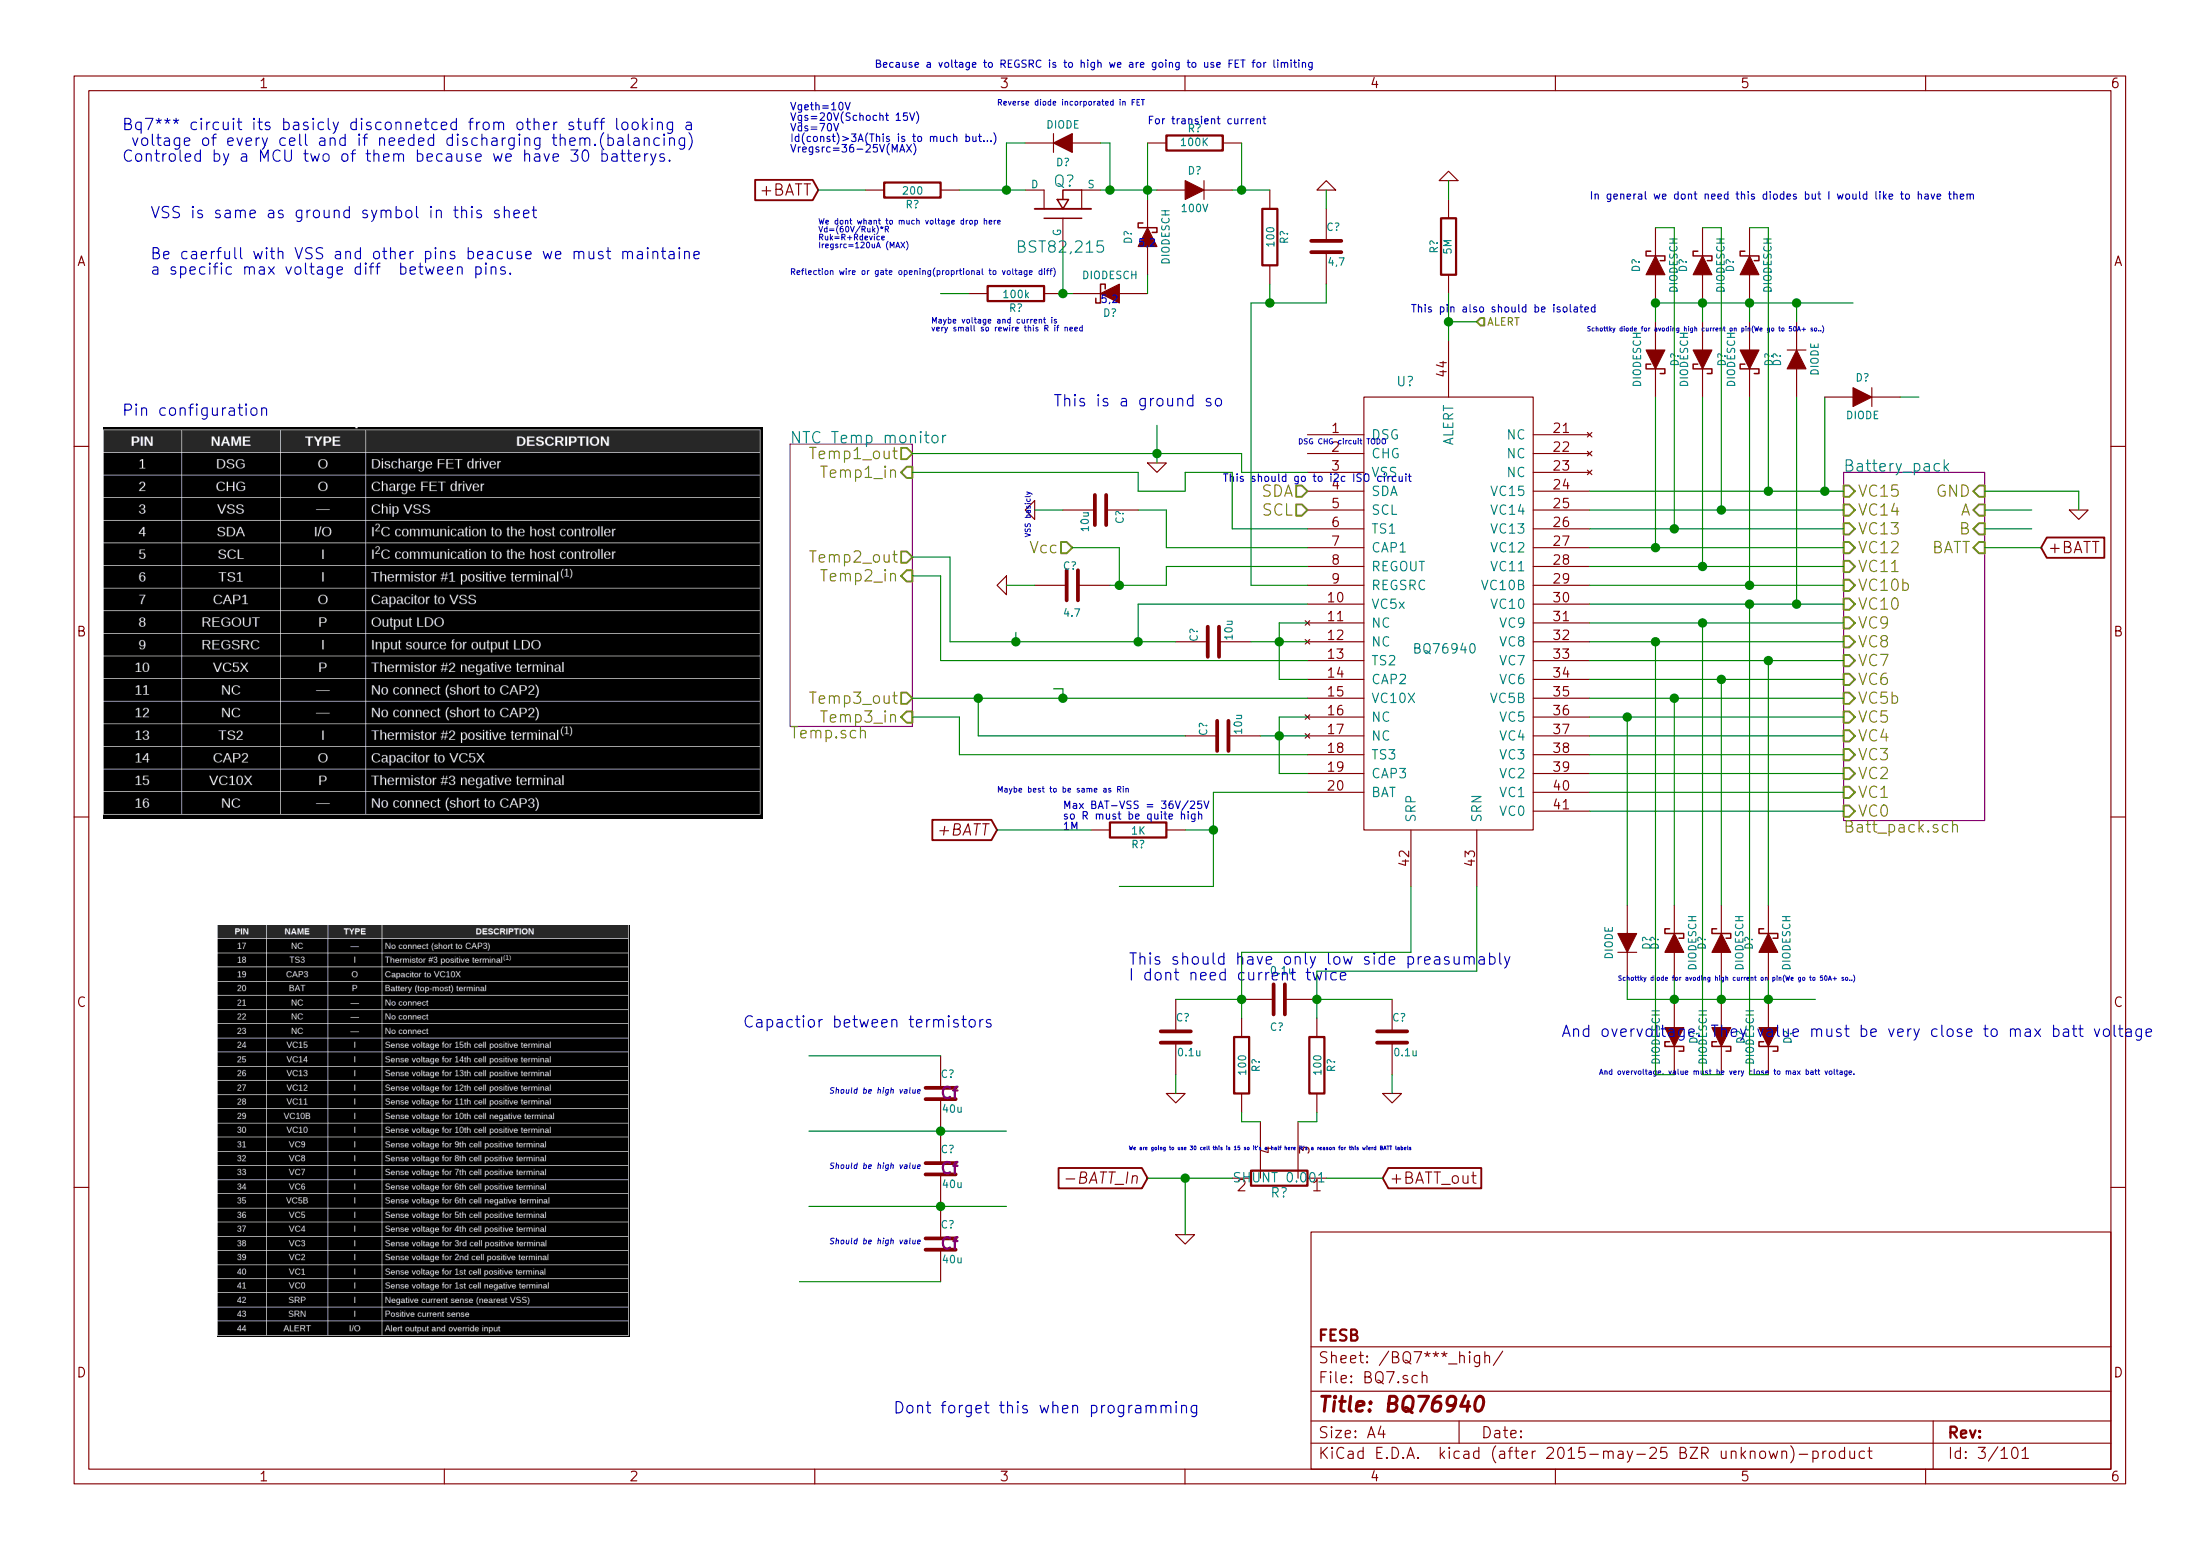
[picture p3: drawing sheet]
EESchema Schematic File Version 2
LIBS:iso5500
LIBS:crf_1
LIBS:BQ76940
LIBS:power
LIBS:device
LIBS:transistors
LIBS:conn
LIBS:linear
LIBS:regul
LIBS:74xx
LIBS:cmos4000
LIBS:adc-dac
LIBS:memory
LIBS:xilinx
LIBS:microcontrollers
LIBS:dsp
LIBS:microchip
LIBS:analog_switches
LIBS:motorola
LIBS:texas
LIBS:intel
LIBS:audio
LIBS:interface
LIBS:digital-audio
LIBS:philips
LIBS:display
LIBS:cypress
LIBS:siliconi
LIBS:opto
LIBS:atmel
LIBS:contrib
LIBS:valves
LIBS:BMS-cache
EELAYER 25 0
EELAYER END
$Descr A4 11693 8268
encoding utf-8
Sheet 3 101
Title "BQ76940"
Date ""
Rev ""
Comp "FESB"
Comment1 ""
Comment2 ""
Comment3 ""
Comment4 ""
$EndDescr
Text Notes 650  850  0    60   ~ 0
Bq7*** circuit its basicly disconnetced from other stuff looking a\n voltage of every cell and if needed discharging them.(balancing)\nControled by a MCU two of them because we have 30 batterys.
Text Notes 650  2200 0    60   ~ 0
Pin configuration\n
Text Notes 4750 7500 0    60   ~ 0
Dont forget this when programming
$Sheet
S 4200 2350 650  1500
U 55844E2F
F0 "NTC Temp monitor" 60
F1 "Temp.sch" 60
F2 "Temp1_in" I R 4850 2500 60 
F3 "Temp2_in" I R 4850 3050 60 
F4 "Temp3_in" I R 4850 3800 60 
F5 "Temp1_out" O R 4850 2400 60 
F6 "Temp2_out" O R 4850 2950 60 
F7 "Temp3_out" O R 4850 3700 60 
$EndSheet
$Comp
L R R?
U 1 1
P 7700 1300
F 0 "R?" V 7780 1300 40  0000 C CNN
F 1 "5M" V 7707 1301 40  0000 C CNN
F 2 "" V 7630 1300 30  0000 C CNN
F 3 "" H 7700 1300 30  0000 C CNN
	1    7700 1300
	-1   0    0    1   
$EndComp
$Comp
L GND #PWR05
U 1 1
P 7700 950
F 0 "#PWR05" H 7700 950 30  0001 C CNN
F 1 "GND" H 7700 880 30  0001 C CNN
F 2 "" H 7700 950 60  0000 C CNN
F 3 "" H 7700 950 60  0000 C CNN
	1    7700 950 
	-1   0    0    1   
$EndComp
Text GLabel 7350 6250 2    60   Input ~ 0
+BATT_out
$Comp
L C C?
U 1 1
P 6800 5300
F 0 "C?" V 6950 5250 40  0000 L CNN
F 1 "0.1u" V 6650 5250 40  0000 L CNN
F 2 "" H 6838 5150 30  0000 C CNN
F 3 "" H 6800 5300 60  0000 C CNN
	1    6800 5300
	0    1    1    0   
$EndComp
$Comp
L BQ76940 U?
U 1 1
P 7700 3250
F 0 "U?" H 7470 4480 50  0000 C CNN
F 1 "BQ76940" H 7680 3060 50  0000 C CNN
F 2 "MODULE" H 7740 4050 50  0001 C CNN
F 3 "DOCUMENTATION" H 7650 1680 50  0001 C CNN
	1    7700 3250
	1    0    0    -1  
$EndComp
$Comp
L SHUNT R?
U 1 1
P 6800 6250
F 0 "R?" V 6880 6250 50  0000 C CNN
F 1 "SHUNT 0.001" V 6800 6250 50  0000 C CNN
F 2 "" H 6800 6250 60  0000 C CNN
F 3 "" H 6800 6250 60  0000 C CNN
	1    6800 6250
	0    1    1    0   
$EndComp
$Comp
L R R?
U 1 1
P 6600 5650
F 0 "R?" V 6680 5650 40  0000 C CNN
F 1 "100" V 6607 5651 40  0000 C CNN
F 2 "" V 6530 5650 30  0000 C CNN
F 3 "" H 6600 5650 30  0000 C CNN
	1    6600 5650
	1    0    0    -1  
$EndComp
$Comp
L R R?
U 1 1
P 7000 5650
F 0 "R?" V 7080 5650 40  0000 C CNN
F 1 "100" V 7007 5651 40  0000 C CNN
F 2 "" V 6930 5650 30  0000 C CNN
F 3 "" H 7000 5650 30  0000 C CNN
	1    7000 5650
	1    0    0    -1  
$EndComp
$Comp
L C C?
U 1 1
P 6250 5500
F 0 "C?" H 6250 5600 40  0000 L CNN
F 1 "0.1u" H 6256 5415 40  0000 L CNN
F 2 "" H 6288 5350 30  0000 C CNN
F 3 "" H 6250 5500 60  0000 C CNN
	1    6250 5500
	1    0    0    -1  
$EndComp
$Comp
L C C?
U 1 1
P 7400 5500
F 0 "C?" H 7400 5600 40  0000 L CNN
F 1 "0.1u" H 7406 5415 40  0000 L CNN
F 2 "" H 7438 5350 30  0000 C CNN
F 3 "" H 7400 5500 60  0000 C CNN
	1    7400 5500
	1    0    0    -1  
$EndComp
$Comp
L GND #PWR09
U 1 1
P 6250 5800
F 0 "#PWR09" H 6250 5800 30  0001 C CNN
F 1 "GND" H 6250 5730 30  0001 C CNN
F 2 "" H 6250 5800 60  0000 C CNN
F 3 "" H 6250 5800 60  0000 C CNN
	1    6250 5800
	1    0    0    -1  
$EndComp
$Comp
L GND #PWR010
U 1 1
P 7400 5800
F 0 "#PWR010" H 7400 5800 30  0001 C CNN
F 1 "GND" H 7400 5730 30  0001 C CNN
F 2 "" H 7400 5800 60  0000 C CNN
F 3 "" H 7400 5800 60  0000 C CNN
	1    7400 5800
	1    0    0    -1  
$EndComp
Text GLabel 6100 6250 0    60   Input Italic 0
-BATT_In
$Comp
L GND #PWR011
U 1 1
P 6300 6550
F 0 "#PWR011" H 6300 6550 30  0001 C CNN
F 1 "GND" H 6300 6480 30  0001 C CNN
F 2 "" H 6300 6550 60  0000 C CNN
F 3 "" H 6300 6550 60  0000 C CNN
	1    6300 6550
	1    0    0    -1  
$EndComp
$Comp
L GND #PWR012
U 1 1
P 6150 2450
F 0 "#PWR012" H 6150 2450 30  0001 C CNN
F 1 "GND" H 6150 2380 30  0001 C CNN
F 2 "" H 6150 2450 60  0000 C CNN
F 3 "" H 6150 2450 60  0000 C CNN
	1    6150 2450
	1    0    0    -1  
$EndComp
Text GLabel 5300 4400 0    60   Input Italic 0
+BATT
$Comp
L R R?
U 1 1
P 6050 4400
F 0 "R?" V 6130 4400 40  0000 C CNN
F 1 "1K" V 6057 4401 40  0000 C CNN
F 2 "" V 5980 4400 30  0000 C CNN
F 3 "" H 6050 4400 30  0000 C CNN
F 4 "Rf" V 6050 4400 60  0001 C CNN "Name"
	1    6050 4400
	0    1    1    0   
$EndComp
Text Notes 4900 5800 2    30   Italic 0
Should be high value\n
Text Label 5600 3650 2    50   Italic 0
VC10X
$Comp
L R R?
U 1 1
P 5400 1550
F 0 "R?" V 5480 1550 40  0000 C CNN
F 1 "100k" V 5407 1551 40  0000 C CNN
F 2 "" V 5330 1550 30  0000 C CNN
F 3 "" H 5400 1550 30  0000 C CNN
F 4 "Rgate" V 5400 1550 60  0001 C CNN "Name"
	1    5400 1550
	0    1    1    0   
$EndComp
$Comp
L MOSFET_N Q?
U 1 1
P 5650 1100
F 0 "Q?" V 5800 1150 60  0000 R CNN
F 1 "BST82,215" V 5450 1350 60  0000 R CNN
F 2 "" H 5650 1100 60  0000 C CNN
F 3 "" H 5650 1100 60  0000 C CNN
	1    5650 1100
	0    -1   -1   0   
$EndComp
$Comp
L R R?
U 1 1
P 4850 1000
F 0 "R?" V 4930 1000 40  0000 C CNN
F 1 "200" V 4857 1001 40  0000 C CNN
F 2 "" V 4780 1000 30  0000 C CNN
F 3 "" H 4850 1000 30  0000 C CNN
F 4 "Rdrain" V 4850 1000 60  0001 C CNN "Name"
	1    4850 1000
	0    1    1    0   
$EndComp
$Comp
L DIODE D?
U 1 1
P 5650 750
F 0 "D?" H 5650 850 40  0000 C CNN
F 1 "DIODE" H 5650 650 40  0000 C CNN
F 2 "" H 5650 750 60  0000 C CNN
F 3 "" H 5650 750 60  0000 C CNN
	1    5650 750 
	-1   0    0    1   
$EndComp
$Comp
L DIODESCH D?
U 1 1
P 5900 1550
F 0 "D?" H 5900 1650 40  0000 C CNN
F 1 "DIODESCH" H 5900 1450 40  0000 C CNN
F 2 "" H 5900 1550 60  0000 C CNN
F 3 "" H 5900 1550 60  0000 C CNN
	1    5900 1550
	-1   0    0    1   
$EndComp
$Comp
L DIODESCH D?
U 1 1
P 6100 1250
F 0 "D?" H 6100 1350 40  0000 C CNN
F 1 "DIODESCH" H 6100 1150 40  0000 C CNN
F 2 "" H 6100 1250 60  0000 C CNN
F 3 "" H 6100 1250 60  0000 C CNN
	1    6100 1250
	0    -1   -1   0   
$EndComp
$Comp
L DIODE D?
U 1 1
P 6350 1000
F 0 "D?" H 6350 1100 40  0000 C CNN
F 1 "100V" H 6350 900 40  0000 C CNN
F 2 "" H 6350 1000 60  0000 C CNN
F 3 "" H 6350 1000 60  0000 C CNN
	1    6350 1000
	1    0    0    -1  
$EndComp
$Comp
L R R?
U 1 1
P 6350 750
F 0 "R?" V 6430 750 40  0000 C CNN
F 1 "100K" V 6357 751 40  0000 C CNN
F 2 "" V 6280 750 30  0000 C CNN
F 3 "" H 6350 750 30  0000 C CNN
	1    6350 750 
	0    -1   -1   0   
$EndComp
$Comp
L R R?
U 1 1
P 6750 1250
F 0 "R?" V 6830 1250 40  0000 C CNN
F 1 "100" V 6757 1251 40  0000 C CNN
F 2 "" V 6680 1250 30  0000 C CNN
F 3 "" H 6750 1250 30  0000 C CNN
	1    6750 1250
	1    0    0    -1  
$EndComp
Text Label 5000 1550 2    60   ~ 0
VC10X
$Comp
L C C?
U 1 1
P 7050 1300
F 0 "C?" H 7050 1400 40  0000 L CNN
F 1 "4,7" H 7056 1215 40  0000 L CNN
F 2 "" H 7088 1150 30  0000 C CNN
F 3 "" H 7050 1300 60  0000 C CNN
	1    7050 1300
	1    0    0    -1  
$EndComp
$Comp
L GND #PWR013
U 1 1
P 7050 1000
F 0 "#PWR013" H 7050 1000 30  0001 C CNN
F 1 "GND" H 7050 930 30  0001 C CNN
F 2 "" H 7050 1000 60  0000 C CNN
F 3 "" H 7050 1000 60  0000 C CNN
	1    7050 1000
	-1   0    0    1   
$EndComp
Text GLabel 4350 1000 0    60   Input ~ 0
+BATT
Text HLabel 6950 2700 0    60   Input ~ 0
SCL
Text HLabel 6950 2600 0    60   Input ~ 0
SDA
$Comp
L C C?
U 1 1
P 5700 3100
F 0 "C?" V 5600 3050 40  0000 L CNN
F 1 "4.7" V 5850 3050 40  0000 L CNN
F 2 "" H 5738 2950 30  0000 C CNN
F 3 "" H 5700 3100 60  0000 C CNN
	1    5700 3100
	0    1    1    0   
$EndComp
$Comp
L GND #PWR014
U 1 1
P 5350 3100
F 0 "#PWR014" H 5350 3100 30  0001 C CNN
F 1 "GND" H 5350 3030 30  0001 C CNN
F 2 "" H 5350 3100 60  0000 C CNN
F 3 "" H 5350 3100 60  0000 C CNN
	1    5350 3100
	0    1    1    0   
$EndComp
Text HLabel 5700 2900 0    60   Input ~ 0
Vcc
Text Notes 5650 4400 0    40   ~ 0
Max BAT-VSS = 36V/25V\nso R must be quite high \n1M
Text Label 5400 3350 2    60   ~ 0
VC5X
Text Label 6150 2250 2    60   ~ 0
VSS
Text Label 4300 5600 2    60   ~ 0
VSS
Text Label 4300 6400 2    60   ~ 0
VC10X
Text Label 4300 6000 2    60   ~ 0
VC5X
Text Label 5950 4700 2    60   ~ 0
BATT
Text Label 4250 6800 2    60   ~ 0
BATT
$Comp
L C C?
U 1 1
P 5000 6600
F 0 "C?" H 5000 6700 40  0000 L CNN
F 1 "40u" H 5006 6515 40  0000 L CNN
F 2 "" H 5038 6450 30  0000 C CNN
F 3 "" H 5000 6600 60  0000 C CNN
F 4 "Cf" H 5001 6600 60  0000 L CNB "Name"
	1    5000 6600
	1    0    0    -1  
$EndComp
Text Notes 3950 5450 0    60   ~ 0
Capactior between termistors
$Comp
L C C?
U 1 1
P 5850 2700
F 0 "C?" H 5850 2800 40  0000 L CNN
F 1 "10u" H 5856 2615 40  0000 L CNN
F 2 "" H 5888 2550 30  0000 C CNN
F 3 "" H 5850 2700 60  0000 C CNN
	1    5850 2700
	0    1    1    0   
$EndComp
$Comp
L GND #PWR015
U 1 1
P 5500 2700
F 0 "#PWR015" H 5500 2700 30  0001 C CNN
F 1 "GND" H 5500 2630 30  0001 C CNN
F 2 "" H 5500 2700 60  0000 C CNN
F 3 "" H 5500 2700 60  0000 C CNN
	1    5500 2700
	0    1    1    0   
$EndComp
Text Label 5350 6000 0    60   ~ 0
A
Text Label 5350 6400 0    60   ~ 0
B
Text Notes 800  1150 0    60   ~ 0
VSS is same as ground symbol in this sheet
Text Notes 4900 6200 2    30   Italic 0
Should be high value\n
Text Notes 4900 6600 2    30   Italic 0
Should be high value\n
Text Notes 4650 350  0    39   ~ 0
Because a voltage to REGSRC is to high we are going to use FET for limiting
Text Notes 4200 1450 0    31   ~ 0
Reflection wire or gate opening(proprtional to voltage diff)
Text Label 9650 5300 0    59   ~ 0
VC5X
$Comp
L DIODE D?
U 1 1
P 8650 5000
F 0 "D?" H 8650 5100 40  0000 C CNN
F 1 "DIODE" H 8650 4900 40  0000 C CNN
F 2 "" H 8650 5000 60  0000 C CNN
F 3 "" H 8650 5000 60  0000 C CNN
	1    8650 5000
	0    1    1    0   
$EndComp
$Comp
L DIODESCH D?
U 1 1
P 8900 5000
F 0 "D?" H 8900 5100 40  0000 C CNN
F 1 "DIODESCH" H 8900 4900 40  0000 C CNN
F 2 "" H 8900 5000 60  0000 C CNN
F 3 "" H 8900 5000 60  0000 C CNN
	1    8900 5000
	0    -1   -1   0   
$EndComp
$Comp
L DIODESCH D?
U 1 1
P 9150 5000
F 0 "D?" H 9150 5100 40  0000 C CNN
F 1 "DIODESCH" H 9150 4900 40  0000 C CNN
F 2 "" H 9150 5000 60  0000 C CNN
F 3 "" H 9150 5000 60  0000 C CNN
	1    9150 5000
	0    -1   -1   0   
$EndComp
$Comp
L DIODESCH D?
U 1 1
P 9400 5000
F 0 "D?" H 9400 5100 40  0000 C CNN
F 1 "DIODESCH" H 9400 4900 40  0000 C CNN
F 2 "" H 9400 5000 60  0000 C CNN
F 3 "" H 9400 5000 60  0000 C CNN
	1    9400 5000
	0    -1   -1   0   
$EndComp
$Comp
L DIODESCH D?
U 1 1
P 8900 5500
F 0 "D?" H 8900 5600 40  0000 C CNN
F 1 "DIODESCH" H 8900 5400 40  0000 C CNN
F 2 "" H 8900 5500 60  0000 C CNN
F 3 "" H 8900 5500 60  0000 C CNN
	1    8900 5500
	0    1    1    0   
$EndComp
$Comp
L DIODESCH D?
U 1 1
P 9150 5500
F 0 "D?" H 9150 5600 40  0000 C CNN
F 1 "DIODESCH" H 9150 5400 40  0000 C CNN
F 2 "" H 9150 5500 60  0000 C CNN
F 3 "" H 9150 5500 60  0000 C CNN
	1    9150 5500
	0    1    1    0   
$EndComp
$Comp
L DIODESCH D?
U 1 1
P 9400 5500
F 0 "D?" H 9400 5600 40  0000 C CNN
F 1 "DIODESCH" H 9400 5400 40  0000 C CNN
F 2 "" H 9400 5500 60  0000 C CNN
F 3 "" H 9400 5500 60  0000 C CNN
	1    9400 5500
	0    1    1    0   
$EndComp
Text Notes 8600 5200 0    24   ~ 0
Schottky diode for avoding high current on pin(We go to 50A+ so..)
Text Notes 5600 2150 0    60   ~ 0
This is a ground so
$Comp
L DIODE D?
U 1 1
P 9550 1900
F 0 "D?" H 9550 2000 40  0000 C CNN
F 1 "DIODE" H 9550 1800 40  0000 C CNN
F 2 "" H 9550 1900 60  0000 C CNN
F 3 "" H 9550 1900 60  0000 C CNN
	1    9550 1900
	0    -1   -1   0   
$EndComp
$Comp
L DIODESCH D?
U 1 1
P 9300 1900
F 0 "D?" H 9300 2000 40  0000 C CNN
F 1 "DIODESCH" H 9300 1800 40  0000 C CNN
F 2 "" H 9300 1900 60  0000 C CNN
F 3 "" H 9300 1900 60  0000 C CNN
	1    9300 1900
	0    1    1    0   
$EndComp
$Comp
L DIODESCH D?
U 1 1
P 9050 1900
F 0 "D?" H 9050 2000 40  0000 C CNN
F 1 "DIODESCH" H 9050 1800 40  0000 C CNN
F 2 "" H 9050 1900 60  0000 C CNN
F 3 "" H 9050 1900 60  0000 C CNN
	1    9050 1900
	0    1    1    0   
$EndComp
$Comp
L DIODESCH D?
U 1 1
P 8800 1900
F 0 "D?" H 8800 2000 40  0000 C CNN
F 1 "DIODESCH" H 8800 1800 40  0000 C CNN
F 2 "" H 8800 1900 60  0000 C CNN
F 3 "" H 8800 1900 60  0000 C CNN
	1    8800 1900
	0    1    1    0   
$EndComp
$Comp
L DIODESCH D?
U 1 1
P 9300 1400
F 0 "D?" H 9300 1500 40  0000 C CNN
F 1 "DIODESCH" H 9300 1300 40  0000 C CNN
F 2 "" H 9300 1400 60  0000 C CNN
F 3 "" H 9300 1400 60  0000 C CNN
	1    9300 1400
	0    -1   -1   0   
$EndComp
$Comp
L DIODESCH D?
U 1 1
P 9050 1400
F 0 "D?" H 9050 1500 40  0000 C CNN
F 1 "DIODESCH" H 9050 1300 40  0000 C CNN
F 2 "" H 9050 1400 60  0000 C CNN
F 3 "" H 9050 1400 60  0000 C CNN
	1    9050 1400
	0    -1   -1   0   
$EndComp
$Comp
L DIODESCH D?
U 1 1
P 8800 1400
F 0 "D?" H 8800 1500 40  0000 C CNN
F 1 "DIODESCH" H 8800 1300 40  0000 C CNN
F 2 "" H 8800 1400 60  0000 C CNN
F 3 "" H 8800 1400 60  0000 C CNN
	1    8800 1400
	0    -1   -1   0   
$EndComp
Text Notes 9700 1750 2    24   ~ 0
Schottky diode for avoding high current on pin(We go to 50A+ so..)
$Sheet
S 9800 2500 750  1850
U 3A5B5476
F0 "Battery_pack" 60
F1 "Batt_pack.sch" 60
F2 "GND" I R 10550 2600 60 
F3 "A" I R 10550 2700 60 
F4 "B" I R 10550 2800 60 
F5 "VC0" I L 9800 4300 60 
F6 "VC1" I L 9800 4200 60 
F7 "VC2" I L 9800 4100 60 
F8 "VC3" I L 9800 4000 60 
F9 "VC4" I L 9800 3900 60 
F10 "VC5" I L 9800 3800 60 
F11 "VC5b" I L 9800 3700 60 
F12 "VC6" I L 9800 3600 60 
F13 "VC7" I L 9800 3500 60 
F14 "VC8" I L 9800 3400 60 
F15 "VC9" I L 9800 3300 60 
F16 "VC10" I L 9800 3200 60 
F17 "VC10b" I L 9800 3100 60 
F18 "VC11" I L 9800 3000 60 
F19 "VC12" I L 9800 2900 60 
F20 "VC13" I L 9800 2800 60 
F21 "VC14" I L 9800 2700 60 
F22 "VC15" I L 9800 2600 60 
F23 "BATT" I R 10550 2900 60 
$EndSheet
Text Label 10800 2700 0    60   ~ 0
A
Text Label 10800 2800 0    60   ~ 0
B
$Comp
L GND #PWR016
U 1 1
P 11050 2700
F 0 "#PWR016" H 11050 2700 30  0001 C CNN
F 1 "GND" H 11050 2630 30  0001 C CNN
F 2 "" H 11050 2700 60  0000 C CNN
F 3 "" H 11050 2700 60  0000 C CNN
	1    11050 2700
	1    0    0    -1  
$EndComp
Text Label 9850 1600 0    59   ~ 0
VC10X
Text Notes 6000 6100 0    20   ~ 0
We are going to use 30 cell this is 15 so it's a half here it's a reason for this wierd BATT labels
Text Notes 8300 5500 0    60   ~ 0
And overvoltage. They value must be very close to max batt voltage
Text Notes 8500 5700 0    28   ~ 0
And overvoltage. value must be very close to max batt voltage.
Text Notes 800  1450 0    59   ~ 0
Be caerfull with VSS and other pins beacuse we must maintaine \na specific max voltage diff  between pins.\n
Text Notes 6900 2350 0    28   ~ 0
DSG CHG circuit TODO
Text Notes 5478 2600 3    28   ~ 0
VSS basicly\n
$Comp
L C C?
U 1 1
P 6500 3900
F 0 "C?" H 6500 4000 40  0000 L CNN
F 1 "10u" H 6506 3815 40  0000 L CNN
F 2 "" H 6538 3750 30  0000 C CNN
F 3 "" H 6500 3900 60  0000 C CNN
	1    6500 3900
	0    -1   -1   0   
$EndComp
$Comp
L C C?
U 1 1
P 6450 3400
F 0 "C?" H 6450 3500 40  0000 L CNN
F 1 "10u" H 6456 3315 40  0000 L CNN
F 2 "" H 6488 3250 30  0000 C CNN
F 3 "" H 6450 3400 60  0000 C CNN
	1    6450 3400
	0    -1   -1   0   
$EndComp
Text Notes 6000 5200 0    60   ~ 0
This should have only low side preasumably\nI dont need current twice
Text Notes 6500 2550 0    40   ~ 0
This should go to i2c ISO circuit
$Comp
L C C?
U 1 1
P 5000 6200
F 0 "C?" H 5000 6300 40  0000 L CNN
F 1 "40u" H 5006 6115 40  0000 L CNN
F 2 "" H 5038 6050 30  0000 C CNN
F 3 "" H 5000 6200 60  0000 C CNN
F 4 "Cf" H 5001 6200 60  0000 L CNB "Name"
	1    5000 6200
	1    0    0    -1  
$EndComp
$Comp
L C C?
U 1 1
P 5000 5800
F 0 "C?" H 5000 5900 40  0000 L CNN
F 1 "40u" H 5006 5715 40  0000 L CNN
F 2 "" H 5038 5650 30  0000 C CNN
F 3 "" H 5000 5800 60  0000 C CNN
F 4 "Cf" H 5001 5800 60  0000 L CNB "Name"
	1    5000 5800
	1    0    0    -1  
$EndComp
Text HLabel 7850 1700 2    40   Input ~ 0
ALERT
Text Notes 7500 1650 0    40   ~ 0
This pin also should be isolated
Text Notes 4200 800  0    40   ~ 0
Vgeth=10V\nVgs=20V(Schocht 15V)\nVds=70V\nId(const)>3A(This is to much but...)\nVregsrc=36-25V(MAX)
Text Notes 4350 1350 0    30   ~ 0
We dont whant to much voltage drop here\nVd=(60V/Ruk)*R\nRuk=R+Rdevice\nIregsrc=120uA (MAX)\n		\n
Text Notes 6100 650  0    40   ~ 0
For transient current
Text Notes 5850 1600 0    40   ~ 0
5,2
Text Notes 6050 1300 0    40   ~ 0
5,2
Text Notes 5300 550  0    30   ~ 0
Reverse diode incorporated in FET
Text Notes 8450 1050 0    40   ~ 0
In general we dont need this diodes but I would like to have them
Wire Wire Line
	7700 1050 7700 950 
Wire Wire Line
	6600 5900 6600 5950
Wire Wire Line
	6600 5950 6700 5950
Wire Wire Line
	6900 5950 7000 5950
Wire Wire Line
	7000 5950 7000 5900
Wire Wire Line
	7000 5150 7000 5400
Wire Wire Line
	7000 5300 7400 5300
Connection ~ 7000 5300
Connection ~ 6600 5300
Wire Wire Line
	7400 5700 7400 5800
Wire Wire Line
	6250 5700 6250 5800
Wire Wire Line
	6100 6250 6550 6250
Wire Wire Line
	6300 6250 6300 6550
Connection ~ 6300 6250
Connection ~ 6150 2400
Wire Wire Line
	5800 4400 5300 4400
Wire Wire Line
	6600 5300 6250 5300
Wire Wire Line
	5100 1000 5450 1000
Wire Wire Line
	5700 1550 5650 1550
Connection ~ 5650 1550
Wire Wire Line
	6100 1550 6100 1450
Wire Wire Line
	5850 1000 6150 1000
Wire Wire Line
	6100 750  6100 1050
Wire Wire Line
	5900 1000 5900 750 
Wire Wire Line
	5900 750  5850 750 
Connection ~ 5900 1000
Connection ~ 6100 1000
Wire Wire Line
	6550 1000 6750 1000
Wire Wire Line
	6600 750  6600 1000
Connection ~ 6600 1000
Wire Wire Line
	5650 1550 5650 1300
Wire Wire Line
	5150 1550 5000 1550
Wire Wire Line
	4350 1000 4600 1000
Wire Wire Line
	6750 1500 6750 1600
Connection ~ 6750 1600
Wire Wire Line
	5900 3100 6200 3100
Wire Wire Line
	4300 6000 5350 6000
Wire Wire Line
	4300 6400 5350 6400
Connection ~ 5000 6000
Connection ~ 5000 6400
Connection ~ 6450 4400
Wire Wire Line
	4250 6800 5000 6800
Wire Wire Line
	4300 5600 5000 5600
Wire Wire Line
	8650 5300 9650 5300
Wire Wire Line
	8900 5200 8900 5300
Connection ~ 8900 5300
Wire Wire Line
	9150 5200 9150 5300
Connection ~ 9150 5300
Wire Wire Line
	9400 5200 9400 5300
Connection ~ 9400 5300
Wire Wire Line
	7050 6250 7350 6250
Wire Wire Line
	6450 4700 5950 4700
Wire Wire Line
	6450 4200 6450 4700
Wire Wire Line
	9550 1600 9550 1700
Wire Wire Line
	9300 1600 9300 1700
Connection ~ 9300 1600
Wire Wire Line
	9050 1700 9050 1600
Connection ~ 9050 1600
Wire Wire Line
	8800 1700 8800 1600
Connection ~ 8800 1600
Wire Wire Line
	8650 5300 8650 5200
Wire Wire Line
	7850 5150 7850 4700
Wire Wire Line
	7000 5150 7850 5150
Wire Wire Line
	8450 4300 9800 4300
Wire Wire Line
	9800 4200 8450 4200
Wire Wire Line
	8450 4100 9800 4100
Wire Wire Line
	9800 4000 8450 4000
Wire Wire Line
	8450 3900 9800 3900
Wire Wire Line
	8450 3800 9800 3800
Wire Wire Line
	8450 3700 9800 3700
Wire Wire Line
	8450 3600 9800 3600
Wire Wire Line
	8450 3500 9800 3500
Wire Wire Line
	8450 3400 9800 3400
Wire Wire Line
	8450 3300 9800 3300
Wire Wire Line
	8450 3200 9800 3200
Wire Wire Line
	8450 3100 9800 3100
Wire Wire Line
	8450 3000 9800 3000
Wire Wire Line
	8450 2900 9800 2900
Wire Wire Line
	8450 2800 9800 2800
Wire Wire Line
	8450 2700 9800 2700
Wire Wire Line
	8450 2600 9800 2600
Wire Wire Line
	10550 2800 10800 2800
Wire Wire Line
	10800 2700 10550 2700
Wire Wire Line
	10550 2600 11050 2600
Wire Wire Line
	11050 2600 11050 2700
Wire Wire Line
	8650 4800 8650 3800
Connection ~ 8650 3800
Wire Wire Line
	8900 4800 8900 3700
Connection ~ 8900 3700
Wire Wire Line
	9150 4800 9150 3600
Connection ~ 9150 3600
Wire Wire Line
	9400 4800 9400 3500
Connection ~ 9400 3500
Wire Wire Line
	8900 5700 8800 5700
Wire Wire Line
	8800 5700 8800 3400
Connection ~ 8800 3400
Wire Wire Line
	9150 5700 9050 5700
Wire Wire Line
	9050 5700 9050 3300
Connection ~ 9050 3300
Wire Wire Line
	9400 5700 9300 5700
Wire Wire Line
	9300 5700 9300 3200
Connection ~ 9300 3200
Connection ~ 9550 1600
Wire Wire Line
	8800 1600 9850 1600
Wire Wire Line
	9550 2100 9550 3200
Connection ~ 9550 3200
Wire Wire Line
	9300 2100 9300 3100
Connection ~ 9300 3100
Wire Wire Line
	9050 2100 9050 3000
Connection ~ 9050 3000
Wire Wire Line
	8800 2100 8800 2900
Connection ~ 8800 2900
Wire Wire Line
	8800 1200 8900 1200
Wire Wire Line
	8900 1200 8900 2800
Connection ~ 8900 2800
Wire Wire Line
	9050 1200 9150 1200
Wire Wire Line
	9150 1200 9150 2700
Connection ~ 9150 2700
Wire Wire Line
	9300 1200 9400 1200
Wire Wire Line
	9400 1200 9400 2600
Connection ~ 9400 2600
Wire Wire Line
	7700 1550 7700 1800
Wire Wire Line
	7050 1000 7050 1100
Wire Wire Line
	6650 1600 7050 1600
Wire Wire Line
	7050 1600 7050 1500
Wire Wire Line
	7500 5050 6600 5050
Wire Wire Line
	6600 5050 6600 5400
Wire Wire Line
	7500 5050 7500 4700
Wire Wire Line
	6450 4200 6950 4200
Wire Wire Line
	6300 4400 6450 4400
Wire Wire Line
	6800 4100 6950 4100
Wire Wire Line
	6800 3800 6800 4100
Wire Wire Line
	6700 3900 6950 3900
Wire Wire Line
	6950 3800 6800 3800
Connection ~ 6800 3900
Wire Wire Line
	6800 3600 6950 3600
Wire Wire Line
	6950 3300 6800 3300
Connection ~ 6800 3400
Wire Wire Line
	5350 3100 5500 3100
Wire Wire Line
	5700 2900 5950 2900
Wire Wire Line
	5950 2900 5950 3100
Connection ~ 5950 3100
Wire Wire Line
	6650 3400 6950 3400
Wire Wire Line
	5500 2700 5650 2700
Wire Wire Line
	6150 2250 6150 2450
Wire Wire Line
	5100 4000 5100 3800
Wire Wire Line
	5100 3800 4850 3800
Wire Wire Line
	6300 3900 5200 3900
Wire Wire Line
	5200 3900 5200 3700
Wire Wire Line
	4850 3700 6950 3700
Connection ~ 5200 3700
Wire Wire Line
	6800 3300 6800 3600
Wire Wire Line
	5000 3500 6950 3500
Wire Wire Line
	5000 3500 5000 3050
Wire Wire Line
	5000 3050 4850 3050
Wire Wire Line
	5050 3400 6250 3400
Wire Wire Line
	5050 3400 5050 2950
Wire Wire Line
	5050 2950 4850 2950
Wire Wire Line
	6950 3200 6050 3200
Wire Wire Line
	6050 3200 6050 3400
Connection ~ 6050 3400
Wire Wire Line
	6200 3100 6200 3000
Wire Wire Line
	6200 3000 6950 3000
Wire Wire Line
	6950 3100 6650 3100
Wire Wire Line
	6650 3100 6650 1600
Wire Wire Line
	6600 2500 6950 2500
Wire Wire Line
	6600 2400 6600 2500
Wire Wire Line
	4850 2400 6600 2400
Wire Wire Line
	6950 2800 6550 2800
Wire Wire Line
	6550 2800 6550 2500
Wire Wire Line
	5400 3400 5400 3350
Connection ~ 5400 3400
Wire Wire Line
	4850 2500 6050 2500
Wire Wire Line
	6050 2500 6050 2600
Wire Wire Line
	6050 2600 6300 2600
Wire Wire Line
	6300 2600 6300 2500
Wire Wire Line
	6300 2500 6550 2500
Wire Wire Line
	6950 2900 6200 2900
Wire Wire Line
	6200 2900 6200 2700
Wire Wire Line
	6200 2700 6050 2700
Wire Wire Line
	5600 3650 5650 3650
Wire Wire Line
	5650 3650 5650 3700
Connection ~ 5650 3700
Wire Wire Line
	7700 1700 7850 1700
Connection ~ 7700 1700
Wire Wire Line
	5450 750  5350 750 
Wire Wire Line
	5350 750  5350 1000
Connection ~ 5350 1000
Wire Wire Line
	5100 4000 6950 4000
Connection ~ 9700 2600
Wire Wire Line
	9700 2100 9700 2600
Wire Wire Line
	10100 2100 10200 2100
$Comp
L DIODE D?
U 1 1
P 9900 2100
F 0 "D?" H 9900 2200 40  0000 C CNN
F 1 "DIODE" H 9900 2000 40  0000 C CNN
F 2 "" H 9900 2100 60  0000 C CNN
F 3 "" H 9900 2100 60  0000 C CNN
	1    9900 2100
	1    0    0    -1  
$EndComp
Text Label 10200 2100 0    70   ~ 0
BATT
Text Notes 5300 4200 0    30   ~ 0
Maybe best to be same as Rin
Text GLabel 10850 2900 2    60   Input ~ 0
+BATT
Wire Wire Line
	10550 2900 10850 2900
Text Notes 4950 1750 0    30   ~ 0
Maybe voltage and current is \nvery small so rewire this R if need
$EndSCHEMATC
